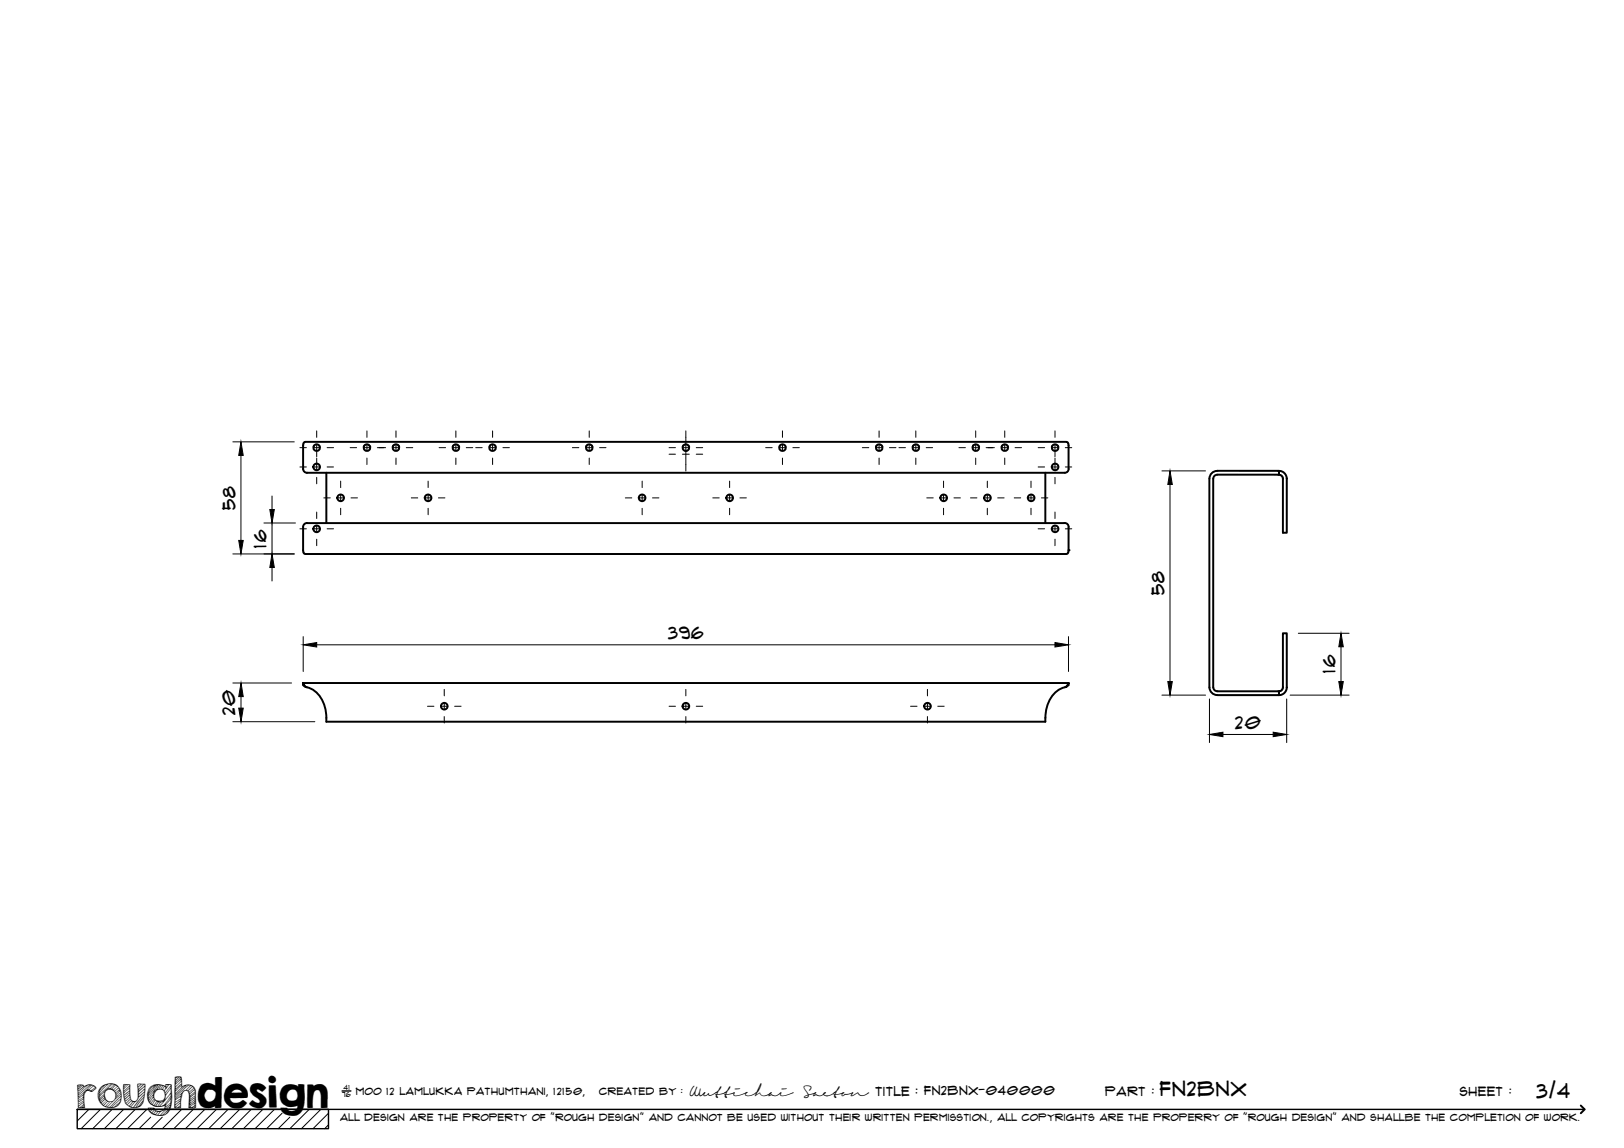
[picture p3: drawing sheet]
<svg xmlns="http://www.w3.org/2000/svg" width="420mm" height="297mm" viewBox="0 0 420 297" stroke-linecap="round" stroke-linejoin="round" font-family="sans-serif">
<!-- layer: Visible -->
<g fill="none" stroke="#000" stroke-width=".51">
<path d="M81.3 115.3l.5-.3 .5 .1a.86 .86 0 0 1 .4 1.2 .86 .86 0 0 1-1.3 .2 .86 .86 0 0 1-.1-1.2zM95.6 115.3a.89 .89 0 0 1-.3 1.4 .89 .89 0 0 1-1.2-.6 .89 .89 0 0 1 .9-1.1l.6 .3M101.7 115.3l.6-.3 .5 .1a.88 .88 0 0 1 .4 1.2 .88 .88 0 0 1-1.3 .3 .88 .88 0 0 1-.2-1.3zM117.2 115.3l.6-.3 .6 .1a.88 .88 0 0 1 .3 1.2 .88 .88 0 0 1-1.3 .3 .88 .88 0 0 1-.2-1.3zM126.8 115.3l.5-.3 .5 .1a.86 .86 0 0 1 .4 1.2 .86 .86 0 0 1-1.3 .2 .86 .86 0 0 1-.1-1.2zM153.1 115.3a.88 .88 0 0 1-.3 1.4 .88 .88 0 0 1-1.2-.8 .88 .88 0 0 1 1-.9l.5 .3M176.8 115.3l.5-.3 .6 .1a.88 .88 0 0 1 .3 1.2 .88 .88 0 0 1-1.3 .3 .88 .88 0 0 1-.1-1.3zM177.6 116.7h-.3M201.8 115.3l.5-.3 .5 .1a.86 .86 0 0 1 .4 1.2 .86 .86 0 0 1-1.3 .2 .86 .86 0 0 1-.1-1.2zM228.2 115.3a.88 .88 0 0 1-.4 1.4 .88 .88 0 0 1-1.2-.8 .88 .88 0 0 1 1-.9l.5 .3M236.3 115.3l.5-.3 .5 .1a.86 .86 0 0 1 .4 1.2 .86 .86 0 0 1-1.3 .2 .86 .86 0 0 1-.1-1.2zM251.8 115.3a.86 .86 0 0 0 .3 1.3 .86 .86 0 0 0 1.2-.7 .86 .86 0 0 0-1-.9l-.5 .3"/>
<path d="M259.3 115.3a.85 .85 0 0 0 .3 1.3 .85 .85 0 0 0 1.2-.7 .85 .85 0 0 0-1-.9l-.5 .3M272.3 115.3a.84 .84 0 0 0 .3 1.3 .84 .84 0 0 0 1.2-.6 .84 .84 0 0 0-.9-1l-.6 .3M79.4 135.3h196.1M79.4 135.3a1.01 1.01 0 0 0-1 1v6.2l.2 .6 .4 .2h196.9l.4-.2 .2-.6v-6.2M84.4 122.3v13M270.4 122.3v13M275.5 135.3a1.01 1.01 0 0 1 1 1M276.5 121.3a1.01 1.01 0 0 1-1 1h-196.1a1.01 1.01 0 0 1-1-1v-6.1l.2-.6 .4-.3h196.9l.4 .3 .2 .6v6.1M312.9 123.9v53.9M314.9 121.8h16v1h-16a1.04 1.04 0 0 0-1 1.1v53.9a1.04 1.04 0 0 0 1 1.1h16v1h-16M314.9 121.8a2 2 0 0 0-2 2M330.9 121.8l1.2 .4 .6 .7 .2 1"/>
<path d="M330.9 122.8l.7 .4 .3 .7M331.9 123.8h.1M331.9 123.9v13.9h1v-13.9M332.9 123.8h.1M78.4 176.7l.7 1-.6-.4zM78.4 176.7h198.1M79.1 177.7l.3 .1M79.4 177.8a7.8 7.8 0 0 1 5 8.2v.7h186v-1M275.5 177.8a7.7 7.7 0 0 0-5 7.9M275.8 177.7l-.3 .1M276.4 176.7l.1 .5-.7 .5zM312.9 177.8a2 2 0 0 0 2 2"/>
<path d="M331.9 177.8l-.3 .8-.7 .3M331.9 177.8h.1M331.9 177.8v-13.9h1v13.9M332.9 177.8l-.1 .8-.4 .6-.8 .5-.7 .2M332.9 177.8h.1"/>
<circle cx="81.9" cy="120.8" r=".86"/>
<circle cx="81.9" cy="136.8" r=".86"/>
<circle cx="88.1" cy="128.8" r=".86"/>
<circle cx="110.8" cy="128.8" r=".86"/>
<circle cx="166.1" cy="128.8" r=".86"/>
<circle cx="188.8" cy="128.8" r=".86"/>
<circle cx="244.1" cy="128.8" r=".86"/>
<circle cx="255.5" cy="128.8" r=".86"/>
<circle cx="266.8" cy="128.8" r=".86"/>
<circle cx="273" cy="120.8" r=".86"/>
<circle cx="273" cy="136.8" r=".86"/>
<circle cx="114.9" cy="182.7" r=".86"/>
<circle cx="177.5" cy="182.7" r=".86"/>
<circle cx="240" cy="182.7" r=".86"/>
</g>
<circle cx="276.5" cy="142.4" r=".25" fill="#000"/>
<!-- layer: TitleBlock -->
<path d="M20 287h65v5h-65zM20 287h390M88.5 282.3h2.3" fill="none" stroke="#000" stroke-width=".36"/>
<path d="M409 286.1l1 .9-1 1" fill="none" stroke="#000" stroke-width=".51"/>
<g fill="none" stroke="#000" stroke-width=".26">
<path d="M23 287l-3 3.1M26 287l-5 5M29 287l-5 5M32 287l-5 5M35 287l-5 5M38 287l-5 5M39 289.1l-3 2.9M42 289.1l-3 2.9M47 287l-5 5M50 287l-5 5M53 287l-5 5M56 287l-5 5"/>
<path d="M59 287l-5 5M62 287l-5 5M65 287l-5 5M68 287l-5 5M71 287l-5 5M73 288l-4 4M75 289.1l-3 2.9M80 287l-5 5M83 287l-5 5M85 288l-4 4M85 291l-1 1"/>
</g>
<!-- layer: Smart Centers -->
<g fill="none" stroke="#000" stroke-width=".26">
<path d="M77.6 115.8h1.7M81 115.8h1.8M81.9 111.5v1.7M81.9 114.9v3.3M81.9 118.5v3.2M84.6 115.8h1.7M90.6 115.8h1.7M94 115.8h1.8M94.9 111.5v1.7M94.9 114.9v1.8M94.9 118.5v1.7M97.6 115.8h2.2"/>
<path d="M101.6 115.8h1.7M102.4 111.5v1.7M102.4 114.9v1.8M102.4 118.5v1.7M105.1 115.8h1.7M113.6 115.8h1.7M117.1 115.8h1.7M117.9 111.5v1.7M117.9 114.9v1.8M117.9 118.5v1.7M120.6 115.8h1.7M123.1 115.8h1.7"/>
<path d="M126.6 115.8h1.7M127.4 111.5v1.7M127.4 114.9v1.8M127.4 118.5v1.7M130.1 115.8h1.7M148.1 115.8h1.7M151.6 115.8h1.7M152.4 111.5v1.7M152.4 114.9v1.8M152.4 118.5v1.7M155.1 115.8h1.7M173.1 115.8h1.7"/>
<path d="M173.1 117.5h1.7M176.6 115.8h1.7M176.6 117.5h1.7M177.4 111.5v3.3M177.4 114.9v3.5M177.4 118.5v3.4M180.1 115.8h1.7M180.1 117.5h1.7M198.1 115.8h1.7M201.5 115.8h1.8M202.4 111.5v1.7M202.4 114.9v1.8"/>
<path d="M202.4 118.5v1.7M205.1 115.8h1.7M223.1 115.8h1.7M226.5 115.8h1.8M227.4 111.5v1.7M227.4 114.9v1.8M227.4 118.5v1.7M230.1 115.8h1.7M232.6 115.8h1.7M236.1 115.8h1.7M236.9 111.5v1.7M236.9 114.9v1.8"/>
<path d="M236.9 118.5v1.7M239.6 115.8h1.7M248.1 115.8h1.7M251.5 115.8h1.8M252.4 111.5v1.7M252.4 114.9v1.8M252.4 118.5v1.7M255.1 115.8h2.2M259 115.8h1.8M259.9 111.5v1.7M259.9 114.9v1.8M259.9 118.5v1.7"/>
<path d="M262.6 115.8h1.7M268.6 115.8h1.7M272.1 115.8h1.7M272.9 111.5v1.7M272.9 114.9v3.3M272.9 118.5v3.2M275.6 115.8h1.7M77.6 136.8h1.7M77.6 120.8h1.7M81 136.8h1.8M81 120.8h1.8M81.9 123.5v1.7"/>
<path d="M81.9 132.5v1.7M81.9 135.9v1.8M81.9 139.5v1.7M83.8 128.8h1.6M84.6 136.8h1.7M84.6 120.8h1.7M87.2 128.8h1.8M88.1 124.5v1.7M88.1 127.9v1.8M88.1 131.5v1.7M90.8 128.8h1.7M106.4 128.8h1.7"/>
<path d="M109.9 128.8h1.8M110.8 124.5v1.7M110.8 127.9v1.8M110.8 131.5v1.7M113.4 128.8h1.7M161.8 128.8h1.6M165.2 128.8h1.8M166.1 124.5v1.7M166.1 127.9v1.8M166.1 131.5v1.7M168.8 128.8h1.7M184.4 128.8h1.7"/>
<path d="M187.9 128.8h1.8M188.8 124.5v1.7M188.8 127.9v1.8M188.8 131.5v1.7M191.4 128.8h1.7M239.8 128.8h1.6M243.2 128.8h1.8M244.1 124.5v1.7M244.1 127.9v1.8M244.1 131.5v1.7M246.8 128.8h1.7M251.1 128.8h1.7"/>
<path d="M254.6 128.8h1.7M255.4 124.5v1.7M255.4 127.9v1.8M255.4 131.5v1.7M258.1 128.8h1.7M262.4 128.8h1.7M265.9 128.8h1.8M266.7 124.5v1.7M266.7 127.9v1.8M266.7 131.5v1.7M268.6 136.8h1.7M268.6 120.8h1.7"/>
<path d="M269.4 128.8h1.7M272.1 136.8h1.7M272.1 120.8h1.7M272.9 123.5v1.7M272.9 132.5v1.7M272.9 135.9v1.8M272.9 139.5v1.7M275.6 136.8h1.7M275.6 120.8h1.7M114.9 178.4v1.7M177.4 178.4v1.7M239.9 178.4v1.7"/>
<path d="M110.6 182.7h1.7M114 182.7h1.8M114.9 181.8v1.8M114.9 185.4v1.7M117.6 182.7h1.7M173.1 182.7h1.7M176.6 182.7h1.7M177.4 181.8v1.8M177.4 185.4v1.7M180.1 182.7h1.7M235.6 182.7h1.7M239.1 182.7h1.7"/>
<path d="M239.9 181.8v1.8M239.9 185.4v1.7M242.6 182.7h1.7"/>
</g>
<!-- layer: FD_Dimensions -->
<g fill="none" stroke="#000" stroke-width=".26">
<path d="M60.2 114.3h15.9M62.3 117.8v22M68.3 135.3h8.1M70.4 128.3v3.5M70.4 135.3v8M300.6 121.8h11.3M302.7 125.4v50.9M60.2 143.3h15.9M70.4 146.8v3.5M60.2 176.7h15.2M78.4 164.7v9M81.9 166.8h191"/>
<path d="M276.4 164.7v9M300.6 179.9h11.3M333.8 179.9h15.2M335.9 163.9h13.1M346.9 167.4v8.9M60.2 186.7h21.2M62.4 180.2v3M312.9 180.9v11.2M316.4 190h13M332.9 180.9v11.2"/>
</g>
<g fill="#000" stroke="#000" stroke-width=".26">
<path d="M62.3 114.3l.6 3.5h-1.1zM61.8 139.8h1.1l-.6 3.5zM69.8 131.8h1.2l-.6 3.5zM302.7 121.8l.6 3.6h-1.2zM70.4 143.3l.6 3.5h-1.2zM78.4 166.8l3.5-.5v1.1zM272.9 166.3l3.5 .5-3.5 .6zM302.1 176.3h1.2l-.6 3.6zM346.4 176.3h1.1l-.6 3.6zM346.9 163.9l.6 3.5h-1.1zM61.8 183.2h1.1l-.5 3.5zM62.4 176.7l.5 3.5h-1.1z"/>
<path d="M312.9 190l3.5-.6v1.2zM329.4 189.4l3.5 .6-3.5 .6z"/>
</g>
<text font-size="9.7" x="19.9" y="286.8">roughdesign</text>
<g font-size="5.3">
<text x="300.1" y="283.6">FN2BNX</text>
<text x="397.5" y="284">3/4</text>
</g>
<g font-size="4.6">
<text x="60.9" y="131.9" transform="rotate(-90 60.9 131.9)">58</text>
<text x="68.9" y="141.7" transform="rotate(-90 68.9 141.7)">16</text>
<text x="301.3" y="153.9" transform="rotate(-90 301.3 153.9)">58</text>
<text x="172.8" y="165.3">396</text>
<text x="345.5" y="174.2" transform="rotate(-90 345.5 174.2)">16</text>
<text x="60.9" y="185" transform="rotate(-90 60.9 185)">20</text>
<text x="319.6" y="188.6">20</text>
</g>
<g font-size="3.4">
<text x="178.3" y="283.5">Wuttichai</text>
<text x="208.1" y="283.5">Saeton title : FN2BNX-040000</text>
</g>
<g font-size="3.3">
<text x="286" y="283.5">Part :</text>
<text x="377.7" y="283.5">sheet :</text>
</g>
<g font-size="2.7">
<text x="92.1" y="283.3">moo 12 Lamlukka pathumthani, 12150,</text>
<text x="155" y="283.3">created by :</text>
</g>
<text font-size="2.6" x="88" y="290.1">all design are the property of &quot;rough design&quot; and cannot be used without their written permisstion., all copyrights are the properry of &quot;rough design&quot; and shallbe the completion of work.</text>
<g font-size="1.9">
<text x="88.5" y="283.9">76</text>
<text x="88.9" y="282.1">41</text>
</g>
</svg>
